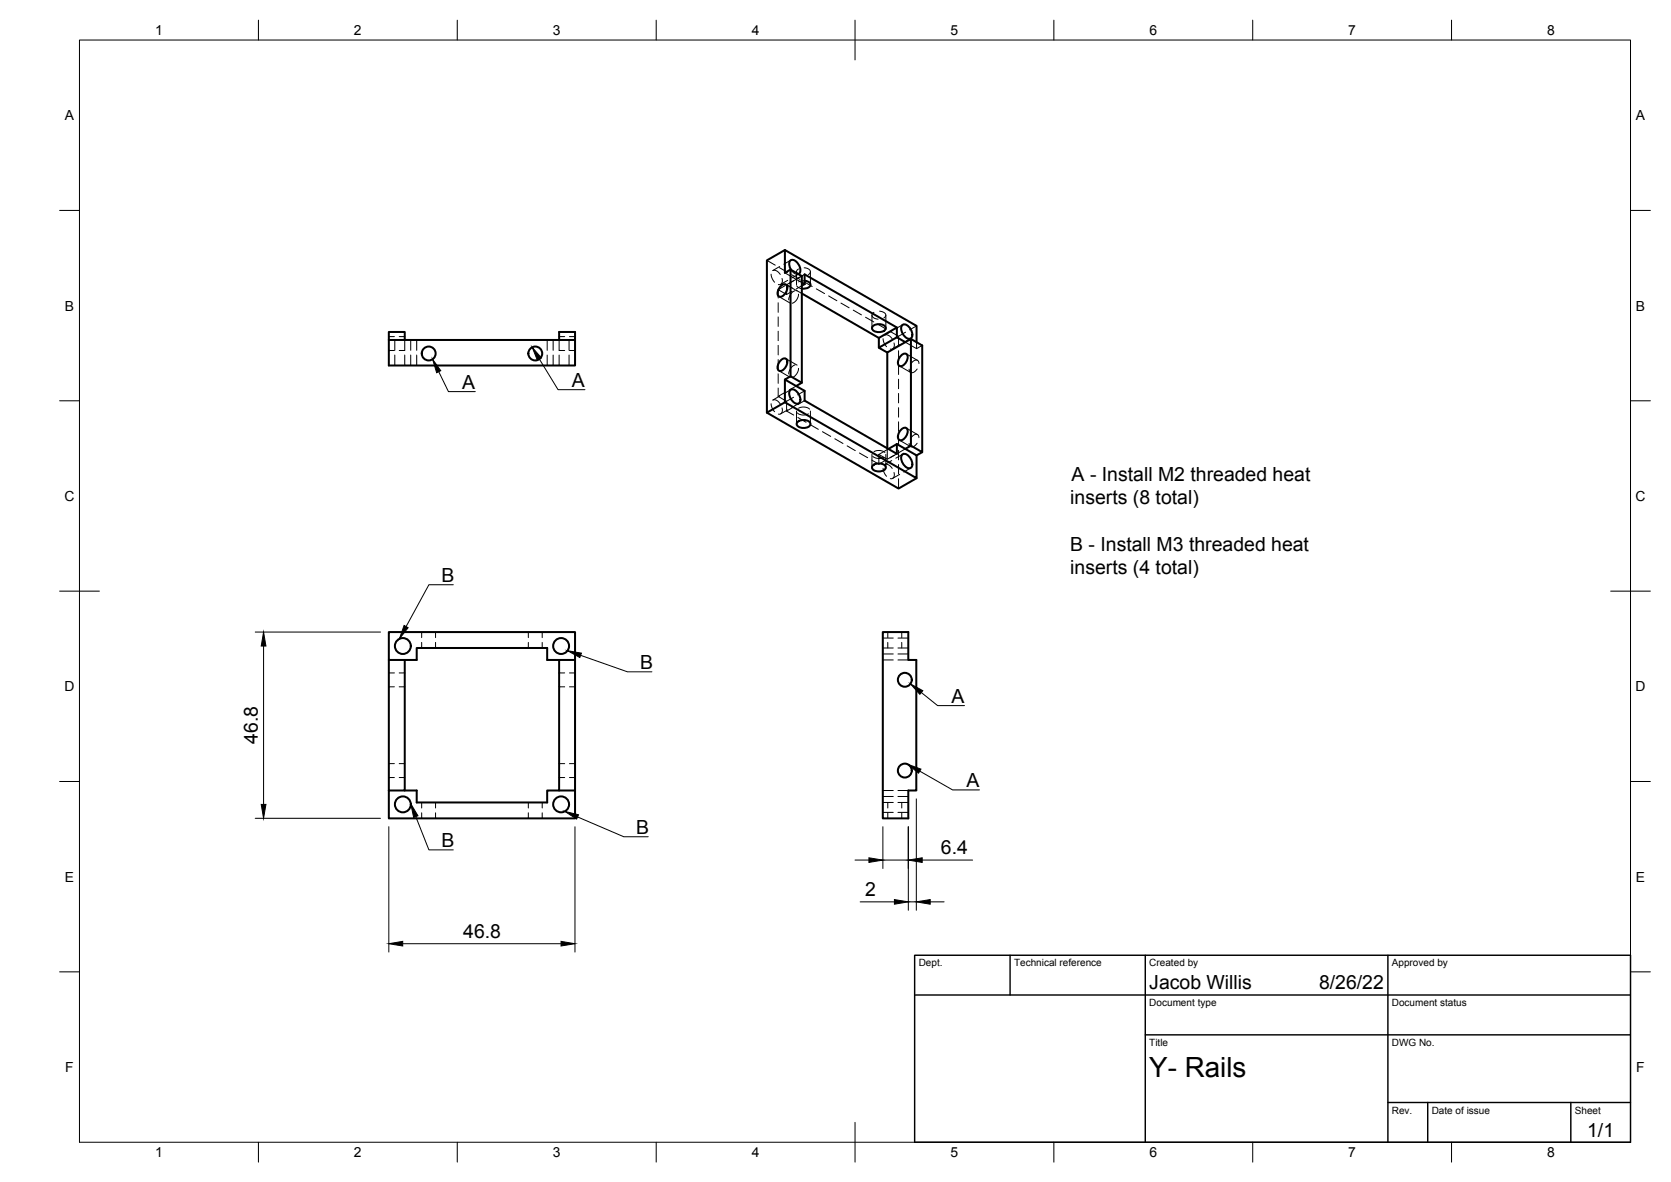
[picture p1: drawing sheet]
<svg xmlns="http://www.w3.org/2000/svg" width="420mm" height="297mm" viewBox="0 0 420 297" stroke-linecap="round" stroke-linejoin="round" font-family="sans-serif">
<!-- layer: Visible -->
<g fill="none" stroke="#000" stroke-width=".51">
<path d="M196.3 71.9a.9 .9 0 0 1 1.6 0 2.27 2.27 0 0 1-1.9 2.7 1.51 1.51 0 0 1 0-2.3zM197.4 62.8l-4.6 2.6v38.3l4.6-2.6M198.8 67.7l-1.4 .9v-5.8l33.1 19.1v4.1M198.9 67.8l-.5-1.3a.96 .96 0 0 1 .6-1.2 .96 .96 0 0 1 1.2 .4 2.5 2.5 0 0 1 .8 3l-.2 .2M201.6 71l.7 .4M201.6 73.8l19.4 11.1M202.3 71.4l-.7 .4M202.3 71.4v-2.5l23.2 13.4M202.3 70.5l.5 .1a.93 .93 0 0 1 1 1 .93 .93 0 0 1-1.1 .9h-1.1M97.8 85.4v-2h4v2M97.8 85.4h46.8v-2h-4v2M97.8 85.4v6.4h46.8v-6.4"/>
<path d="M196.3 90.5a.9 .9 0 0 1 1.6 0 2.27 2.27 0 0 1-1.9 2.7 1.51 1.51 0 0 1 0-2.3zM197.4 95.4v5.7l33.1 19.1v-5.8l-2.9-1.6M198.7 98a1.62 1.62 0 0 1 2.1 1.1 1.63 1.63 0 0 1-.1 2.3 2.49 2.49 0 0 1-2-3.4zM198.8 94.6v-26.9l2.8 1.7v26.8l-1.4 .8M200.2 97l2.1 1.2v2.5l23.2 13.4v-2.5M201.6 96.2l-2.8-1.6-1.4 .8 2.8 1.6M219.4 82a2.28 2.28 0 0 1 3.3 .3 1.51 1.51 0 0 1-2 1.2 1.33 1.33 0 0 1-1.4-1.2zM221 87.4l4.5-2.6 2.1 1.2-4.5 2.6zM223.1 88.6v24.1M225.5 84.8v-2.5l-4.5 2.6v2.5M226.6 89.3a.9 .9 0 0 1 1.6 0 2.27 2.27 0 0 1-1.9 2.7 1.51 1.51 0 0 1 0-2.3zM226.9 81.7a1.62 1.62 0 0 1 2.1 1.1 1.63 1.63 0 0 1-.2 2.3 2.49 2.49 0 0 1-1.9-3.4z"/>
<path d="M227.6 86l1.4-.8v26.8M229 85.2l2.9 1.6v26.8l-2.9-1.6M192.8 103.7l33.1 19.1 4.6-2.6M200.5 106.1a2.28 2.28 0 0 1 3.3 .3 1.51 1.51 0 0 1-2 1.1 1.33 1.33 0 0 1-1.5-1.1zM219.4 117a2.28 2.28 0 0 1 3.3 .3 1.51 1.51 0 0 1-2 1.2 1.33 1.33 0 0 1-1.4-1.2zM225.5 111.6l2.1 1.2M225.5 111.6l-2.1 1.2M226.6 107.9a.9 .9 0 0 1 1.6 0 2.27 2.27 0 0 1-1.9 2.7 1.51 1.51 0 0 1 0-2.3zM226.9 114.2a1.62 1.62 0 0 1 2.1 1.1 1.63 1.63 0 0 1-.2 2.4 2.49 2.49 0 0 1-1.9-3.5zM229 112l-1.4 .8M231.9 113.6l-1.4 .8M222 158.8h6.4v7h2v32.9h-2v7h-6.4z"/>
<path d="M97.8 165.8v-7h46.8v7M101.8 165.8h-4v32.9M140.6 165.8h-3v-3h-32.8v3h-3v32.9h-4M144.6 165.8h-4v32.9h-3v3h-32.8v-3h-3M144.6 165.8v32.9h-4M97.8 198.7v7h46.8v-7"/>
<circle cx="107.8" cy="88.8" r="1.75"/>
<circle cx="134.6" cy="88.8" r="1.75"/>
<circle cx="101.3" cy="162.3" r="2"/>
<circle cx="141.1" cy="162.3" r="2"/>
<circle cx="227.5" cy="170.8" r="1.75"/>
<circle cx="227.5" cy="193.7" r="1.75"/>
<circle cx="101.3" cy="202.1" r="2"/>
<circle cx="141.1" cy="202.1" r="2"/>
</g>
<!-- layer: Hidden -->
<g fill="none" stroke="#000" stroke-width=".25">
<path d="M192.8 65.4l2.1 1.2M193.9 68.9l.2 1 .7 1M194.4 68a1.69 1.69 0 0 1 1.8 1M195.7 72.8v2.1M195.7 76.1v2.4M195.7 79.7v2.3M195.9 74.5l2.8 1.7M196 67.3l2 1.1M196 67l-1.7 1M196.6 70a.98 .98 0 0 1 .1 1 .98 .98 0 0 1-1 .5M197.4 68.6l2.8 1.6M197.4 71.8l-1.7 1 2.1 1.2"/>
<path d="M197.6 71.5l2.8 1.6M197.8 71.6l1.4 .8M198.1 70.4l-1.8 1.1M198.8 65.4l-1.7 1M198.9 67.8a1.77 1.77 0 0 0 1.9 1.1M199.1 69l2 1.2M199.2 73.2l-1.4 .8M199.5 70.6l-1.7 1v2.4M199.9 73.1a2.47 2.47 0 0 0-1.6 2.2M200.2 70.2l1.4 .8M200.2 70.2l-1.8 1M200.2 72.9l1.4 .9"/>
<path d="M200.3 68.3v3.3M200.3 71.8l.4 .4 .9 .3M200.8 73.9a2.46 2.46 0 0 1-1.6 2.3M200.8 67.6a.81 .81 0 0 0-.5 .9 .81 .81 0 0 0 .8 .7l.7 .1M200.8 68.9l-1.7 1M201.6 71.8l-1.4 .8M202.2 70.8l2 1.2M202.2 67.3a1.13 1.13 0 0 1 1.4 1.4l-.3 .3M202.3 70.6l-1.5 .2M202.3 68.9l-2.1 1.3M203.8 68.3v3.3M205.3 72.6l2 1.2"/>
<path d="M208.3 74.4l2.1 1.2M211.5 76.2l2 1.2M214.5 77.9l2.1 1.2M217.6 79.7l2.1 1.2M219.2 79.2v3.3M219.8 78.5a.81 .81 0 0 0-.5 .9 .81 .81 0 0 0 .8 .7l.7 .1M221.2 78.2a1.33 1.33 0 0 1 1.5 1.2l-.5 .5M222.7 79.2v3.3M97.8 88.1h1.4M97.8 84.6h1.4M99.3 85.4v2.6M99.3 89.2v2.6"/>
<path d="M100.4 84.6h1.4M101.8 85.4v2.6l-1.4 .1M101.8 89.2v2.6M103.3 85.4v2.6M103.3 89.2v2.6M104.8 85.4v2.6M104.8 89.2v2.6M137.6 85.4v2.6M137.6 89.2v2.6M139.1 85.4v2.6M139.1 89.2v2.6M140.6 85.4v2.6l1.4 .1"/>
<path d="M140.6 89.2v2.6M140.6 84.6h1.4M143.1 85.4v2.6M143.1 89.2v2.6M143.2 88.1h1.4M143.2 84.6h1.4M195.7 83.2v2.4M195.7 86.8v2.4M195.7 90.4v2.4M195.7 93.9v2.4M195.7 97.5v2.1M195.9 93.2l2.8 1.6"/>
<path d="M196 99.5l-1.7 1M197.4 98.6l-1.7 1 2.1 1.2M197.6 90.1l2.8 1.7M198.8 97.9l-1.7 1M199.5 99.8l-1.7 1M199.9 91.7a2.47 2.47 0 0 0-1.6 2.3M200.2 97l-1.8 1M200.8 92.6a2.53 2.53 0 0 1-1.6 2.3M202.3 98.2l-1.7 1M220.7 81.5l2.1 1.2M222 85.1l.3 1 .6 1M222.5 84.2a1.69 1.69 0 0 1 1.8 1"/>
<path d="M223.8 83.3l2.1 1.2 1.8-1M224.2 83.2l-1.7 1M224.8 86.2a.97 .97 0 0 1 0 1.1 .97 .97 0 0 1-.9 .4M225.9 84.5v2.5M225.9 88.1v2.4M225.9 91.7v2.4M225.9 95.3v2.4M225.9 98.9v2.3M226.1 92l2.9 1.6M226.2 86.7l-1.7 1M227 81.6l-1.8 1M227.6 86l2.9 1.6 1.4-.8"/>
<path d="M227.9 88.9l2.8 1.7M229 85.1l-1.8 1M230.5 86v1.6M230.5 81.9l-1.8 1M230.6 92.7a1.28 1.28 0 0 1-1.8 .7l-.2-.6M231.1 91.4a.81 .81 0 0 0-.6-.9 .81 .81 0 0 0-1 .4l-.5 .5M193.9 101.5l.2 1 .7 1M194.4 100.5a1.63 1.63 0 0 1 1.8 1M196.6 102.5a.99 .99 0 0 1 .1 1.1 .99 .99 0 0 1-1 .5M197.8 103.3l1.8 1M197.8 100.8v2.5M198.1 103l-1.8 1"/>
<path d="M199.5 102.3l-1.7 1M200.3 103.3v3.3M200.5 103.8a2.46 2.46 0 0 0 2.8 .2M200.6 104.9l2.1 1.2M200.8 102.6a2.6 2.6 0 0 1 2.8 .2M200.8 101.4l-1.7 1M202.3 100.7l-1.7 1M203.7 106.7l2.1 1.2M203.8 103.3v3.3M206.8 108.5l2.1 1.2M209.9 110.3l2.1 1.1M213 112l2.1 1.2"/>
<path d="M216.1 113.8l2.1 1.2M219.2 115.6l1.8 1.1M219.2 114.2v3.3M219.5 114.7a2.54 2.54 0 0 0 2.7 .2M219.8 113.5a2.5 2.5 0 0 1 2.7 .2M221 114.2l2.1 1.2 1.8-1M221 114.2v2.5l1.7-1.1M222 117.7l.3 1 .6 1M222.5 116.7a1.63 1.63 0 0 1 1.8 1M222.7 114.2v3.3M223.1 112.7v2.7M223.4 112.8l-2.4 1.4"/>
<path d="M224.2 115.7l-1.7 1M224.8 118.7a.98 .98 0 0 1 0 1.1 .98 .98 0 0 1-.9 .5M225.5 114.1l-1.7 .9M225.9 102.5v2.3M225.9 106v2.4M225.9 109.6v2.4M225.9 113.2v2.4M225.9 116.7v2.4M226.1 110.6l2.9 1.6M226.2 119.2l-1.7 1M227 114.1l-1.8 1.1M227.6 112.8l-1.7 1"/>
<path d="M227.9 107.6l2.8 1.6M229 117.6l-1.8 1M230.6 111.4a1.28 1.28 0 0 1-1.8 .7l-.2-.7M231.1 110a.81 .81 0 0 0-.6-.9 .81 .81 0 0 0-1 .4l-.5 .6M225.9 120.3v2.5M106 158.8v1.4M109.5 158.8v1.4M132.8 158.8v1.4M136.3 158.8v1.4M223.2 158.8v1.4M226.7 158.8v1.4M97.8 172.6h1.4"/>
<path d="M97.8 169.1h1.4M100.4 172.6h1.4M100.4 169.1h1.4M106 161.4v1.4M109.5 161.4v1.4M132.8 161.4v1.4M136.3 161.4v1.4M140.6 172.6h1.4M140.6 169.1h1.4M143.2 172.6h1.4M143.2 169.1h1.4M222 165.8h2.6"/>
<path d="M222 162.8h2.6M222 164.3h2.6M222 160.3h2.6M223.2 161.4v1.4M225.8 165.8h2.6M225.8 162.8h2.6M225.8 164.3h2.6M225.8 160.3h2.6M226.7 161.4v1.4M97.8 195.4h1.4M97.8 191.9h1.4M100.4 195.4h1.4"/>
<path d="M100.4 191.9h1.4M140.6 195.4h1.4M140.6 191.9h1.4M143.2 195.4h1.4M143.2 191.9h1.4M222 198.7h2.6M225.8 198.7h2.6M106 201.7v1.4M106 204.3v1.4M109.5 201.7v1.4M109.5 204.3v1.4M132.8 201.7v1.4"/>
<path d="M132.8 204.3v1.4M136.3 201.7v1.4M136.3 204.3v1.4M222 201.7h2.6M222 204.2h2.6M222 200.2h2.6M223.2 201.7v1.4M223.2 204.3v1.4M225.8 201.7h2.6M225.8 204.2h2.6M225.8 200.2h2.6M226.7 201.7v1.4"/>
<path d="M226.7 204.3v1.4"/>
</g>
<!-- layer: Border -->
<g fill="none" stroke="#000" stroke-width=".25">
<path d="M20 10.1h390v276.9h-390zM65 5.1v5M115 5.1v5M165 5.1v5M215 5.1v10M265 5.1v5M315 5.1v5M365 5.1v5M15 52.9h5M410 52.9h5M15 100.7h5M410 100.7h5"/>
<path d="M15 148.6h10M405 148.6h10M15 196.4h5M410 196.4h5M15 244.2h5M410 244.2h5M65 287v5M115 287v5M165 287v5M215 282.1v9.9M265 287v5M315 287v5"/>
<path d="M365 287v5"/>
</g>
<!-- layer: TitleBlock -->
<path d="M230 240.1h180v46.9h-180zM230 250h180M254 240.1v9.9M288 240.1v46.9M349 240.1v46.9M288 260.1h122M349 277.1h61M359 277.1v9.9M395 277.1v9.9" fill="none" stroke="#000" stroke-width=".36"/>
<!-- layer: Dimensions -->
<g fill="none" stroke="#000" stroke-width=".25">
<path d="M64.2 158.8h31.5M66.3 162.4v39.7M64.2 205.6h31.5M97.8 207.8v31.5M144.6 207.8v31.5M215 216.1h3.5M222 207.8v10.5M222 216.1h6.4M228.4 207.8v21M230.4 200.8v28M231.9 216.1h12.7M101.3 237.2h39.8"/>
<path d="M216.3 226.6h8.6M228.4 226.6h2M233.9 226.6h3.5"/>
</g>
<path d="M66.3 158.8l.6 3.6h-1.2zM65.7 202.1h1.2l-.6 3.5zM218.5 215.6l3.5 .5-3.5 .6zM228.4 216.1l3.5-.5v1.1zM97.8 237.2l3.5-.6v1.1zM141.1 236.6l3.5 .6-3.5 .5zM224.9 226.1l3.5 .5-3.5 .6zM230.4 226.6l3.5-.5v1.1z" fill="#000" stroke="#000" stroke-width=".25"/>
<!-- layer: Annotations -->
<path d="M108.8 90.3l2 2.9-1 .5zM133.8 87.3l2.3 2.6-1 .7zM101.6 157.2l1 .5-2.2 2.8zM142.7 163.5l3.5 .6-.4 1.1zM228.9 171.9l3.1 1.7-.7 .9zM228.2 192.1l3.4 1.2-.6 1zM103.3 202l1.8 3-1.1 .4zM142 203.9l3.5 .9-.5 1z" fill="#000" stroke="#000" stroke-width=".25"/>
<path d="M110.3 93.4l2.5 5h6.7M135.6 90.3l4.7 7.6h6.8M114 146.9h-6.2l-5.7 10.6M146 164.7l11.8 4.1h6.1M231.7 174l4.1 3.3h6.7M231.3 193.8l8.2 4.7h6.8M104.5 205.2l3.3 8.4h6.2M145.2 205.3l11.6 5h6.2" fill="none" stroke="#000" stroke-width=".25"/>
<text font-size="7" x="289" y="270.6">Y- Rails</text>
<g font-size="4.9">
<text x="116.2" y="97.7">A</text>
<text x="143.8" y="97.2">A</text>
<text x="269.5" y="120.8">A - Install M2 threaded heat</text>
<text x="269.1" y="126.7">inserts (8 total)</text>
<text x="269.1" y="138.4">B - Install M3 threaded heat</text>
<text x="111" y="146.2">B</text>
<text x="269.1" y="144.3">inserts (4 total)</text>
<text x="160.9" y="168.1">B</text>
<text x="239.3" y="176.6">A</text>
<text x="64.8" y="186.9" transform="rotate(-90 64.8 186.9)">46.8</text>
<text x="243" y="197.8">A</text>
<text x="160" y="209.6">B</text>
<text x="111" y="212.9">B</text>
<text x="236.6" y="214.7">6.4</text>
<text x="217.5" y="225.2">2</text>
<text x="116.5" y="235.7">46.8</text>
<text x="289" y="248.5">Jacob Willis</text>
<text x="331.7" y="248.5">8/26/22</text>
<text x="399.1" y="285.7">1/1</text>
</g>
<g font-size="3.5">
<text x="39" y="8.8">1</text>
<text x="89" y="8.8">2</text>
<text x="139" y="8.8">3</text>
<text x="189" y="8.8">4</text>
<text x="239" y="8.8">5</text>
<text x="289" y="8.8">6</text>
<text x="339" y="8.8">7</text>
<text x="389" y="8.8">8</text>
<text x="16.3" y="30.2">A</text>
<text x="411.3" y="30.2">A</text>
<text x="16.3" y="78">B</text>
<text x="411.3" y="78">B</text>
<text x="16.2" y="125.9">C</text>
<text x="411.2" y="125.9">C</text>
<text x="16.2" y="173.7">D</text>
<text x="411.2" y="173.7">D</text>
<text x="16.3" y="221.6">E</text>
<text x="411.3" y="221.6">E</text>
<text x="16.4" y="269.4">F</text>
<text x="411.4" y="269.4">F</text>
<text x="39" y="290.8">1</text>
<text x="89" y="290.8">2</text>
<text x="139" y="290.8">3</text>
<text x="189" y="290.8">4</text>
<text x="239" y="290.8">5</text>
<text x="289" y="290.8">6</text>
<text x="339" y="290.8">7</text>
<text x="389" y="290.8">8</text>
</g>
<g font-size="2.5">
<text x="231" y="242.9">Dept.</text>
<text x="255" y="242.9">Technical reference</text>
<text x="289" y="242.9">Created by</text>
<text x="350" y="242.9">Approved by</text>
<text x="289" y="252.8">Document type</text>
<text x="350" y="252.8">Document status</text>
<text x="289" y="262.9">Title</text>
<text x="350" y="262.9">DWG No.</text>
<text x="350" y="279.9">Rev.</text>
<text x="360" y="279.9">Date of issue</text>
<text x="396" y="279.9">Sheet</text>
</g>
</svg>
